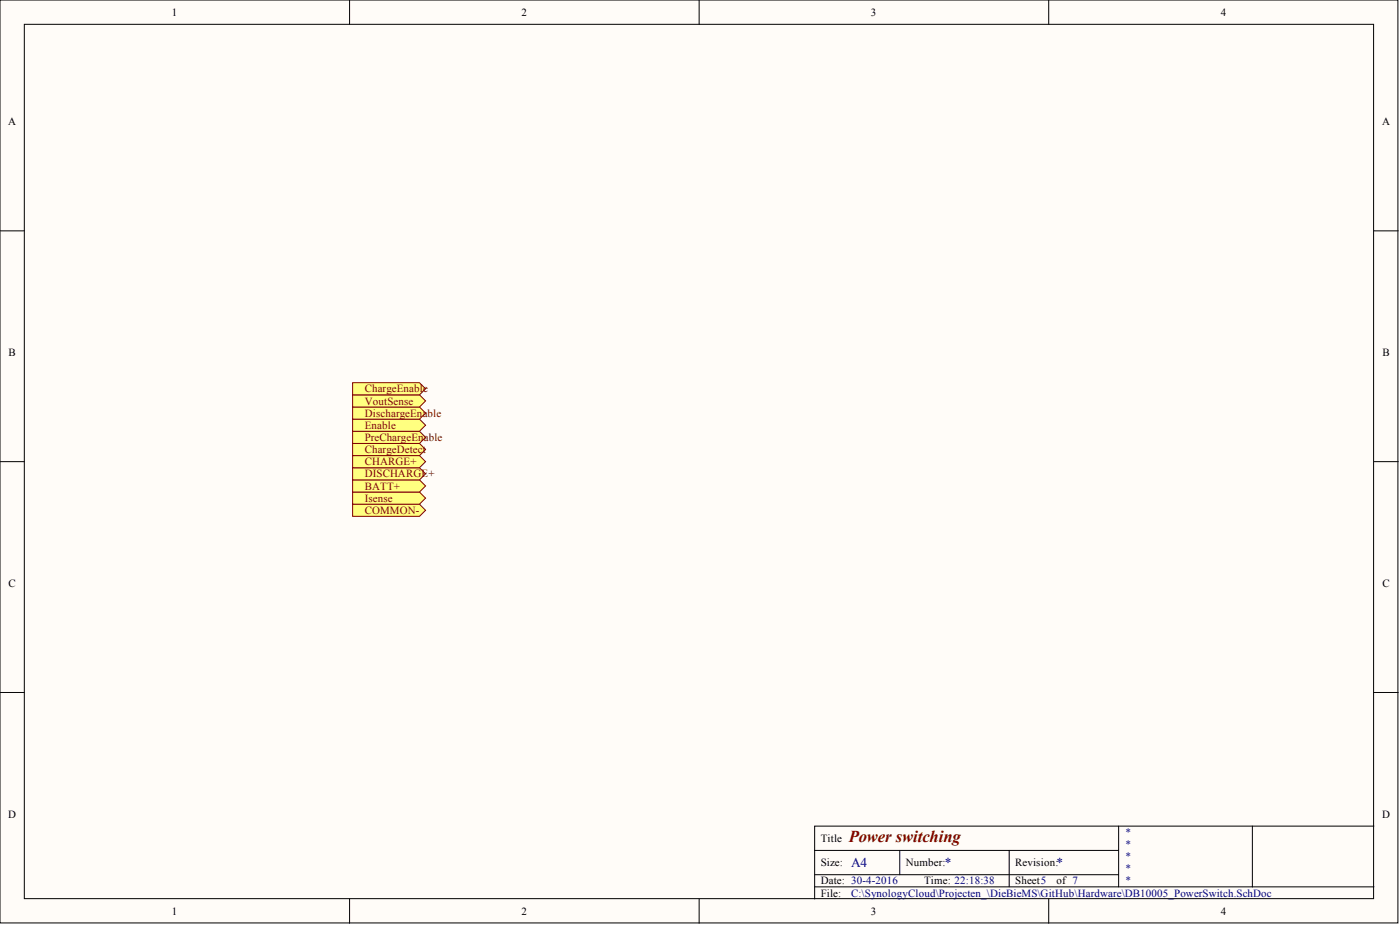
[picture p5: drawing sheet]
<svg xmlns="http://www.w3.org/2000/svg" width="292mm" height="193mm" viewBox="0 0 292 193" stroke-linecap="round" stroke-linejoin="round" font-family="sans-serif">
<g fill="#fffcf8" stroke="#000" stroke-width=".21">
<path d="M0 0h291.7v192.5h-291.7z"/>
<path d="M5.1 5.1h281.5v182.4h-281.5z"/>
</g>
<g fill="none" stroke="#000" stroke-width=".21">
<path d="M72.9 0v5.1M145.9 0v5.1M218.8 0v5.1M0 48.2h5.1M286.7 48.2h5M0 96.3h5.1M286.7 96.3h5M0 144.5h5.1M286.7 144.5h5M170 177.4h63.4M187.7 177.4v5.1M210.6 177.4v7.6"/>
<path d="M233.4 172.3v12.7M261.3 172.3h-91.3v15.2M286.7 172.3h-25.4v12.7M72.9 187.5v5.1M145.9 187.5v5.1M170 185h116.7M170 182.5h63.4M218.8 187.5v5.1"/>
</g>
<g fill="#ffff80" stroke="#800000" stroke-width=".21">
<path d="M73.6 105.2h13.9l1.3 1.2-1.3 1.3h-13.9z" fill-rule="evenodd"/>
<path d="M73.6 102.6h13.9l1.3 1.3-1.3 1.3h-13.9z" fill-rule="evenodd"/>
<path d="M73.6 100.1h13.9l1.3 1.3-1.3 1.2h-13.9z" fill-rule="evenodd"/>
<path d="M73.6 97.6h13.9l1.3 1.2-1.3 1.3h-13.9z" fill-rule="evenodd"/>
<path d="M73.6 95h13.9l1.3 1.3-1.3 1.3h-13.9z" fill-rule="evenodd"/>
<path d="M73.6 92.5h13.9l1.3 1.3-1.3 1.2h-13.9z" fill-rule="evenodd"/>
<path d="M73.6 90h13.9l1.3 1.2-1.3 1.3h-13.9z" fill-rule="evenodd"/>
<path d="M73.6 87.4h13.9l1.3 1.3-1.3 1.3h-13.9z" fill-rule="evenodd"/>
<path d="M73.6 84.9h13.9l1.3 1.3-1.3 1.2h-13.9z" fill-rule="evenodd"/>
<path d="M73.6 82.4h13.9l1.3 1.2-1.3 1.3h-13.9z" fill-rule="evenodd"/>
<path d="M73.6 79.8h13.9l1.3 1.3-1.3 1.3h-13.9z" fill-rule="evenodd"/>
</g>
<text font-size="3.5" fill="#800000" x="177.1" y="175.6">Power switching</text>
<g font-size="2.8" fill="#000080">
<text x="177.6" y="180.9">A4</text>
<text x="197.1" y="180.9">*</text>
<text x="220.5" y="180.9">*</text>
</g>
<g font-size="2.3">
<text x="35.9" y="3.3">1</text>
<text x="108.8" y="3.3">2</text>
<text x="181.7" y="3.3">3</text>
<text x="254.7" y="3.3">4</text>
<text x="1.7" y="26.1">A</text>
<text x="288.4" y="26.1">A</text>
<text x="1.8" y="74.3">B</text>
<text x="288.4" y="74.3">B</text>
<text x="1.8" y="122.4">C</text>
<text x="288.4" y="122.4">C</text>
<text x="1.7" y="170.6">D</text>
<text x="288.4" y="170.6">D</text>
<text x="171.2" y="175.6">Title</text>
<text x="171.2" y="180.7">Size:</text>
<text x="171.2" y="184.5">Date: 30-4-2016</text>
<text x="189" y="180.7">Number:</text>
<text x="192.8" y="184.5">Time: 22:18:38</text>
<text x="211.8" y="180.7">Revision:</text>
<text x="211.8" y="184.5">Sheet5</text>
<text x="220.5" y="184.5">of 7</text>
<text x="35.9" y="190.8">1</text>
<text x="108.8" y="190.8">2</text>
<text x="171.2" y="187">File:</text>
<text x="181.7" y="190.8">3</text>
<text x="254.7" y="190.8">4</text>
</g>
<g font-size="2.3" fill="#800000">
<text x="76.1" y="81.9">ChargeEnable</text>
<text x="76.1" y="89.5">Enable</text>
<text x="76.1" y="86.9">DischargeEnable</text>
<text x="76.1" y="84.4">VoutSense</text>
<text x="76.1" y="94.5">ChargeDetect</text>
<text x="76.1" y="92">PreChargeEnable</text>
<text x="76.1" y="99.6">DISCHARGE+</text>
<text x="76.1" y="97.1">CHARGE+</text>
<text x="76.1" y="107.2">COMMON-</text>
<text x="76.1" y="104.7">Isense</text>
<text x="76.1" y="102.1">BATT+</text>
</g>
<g font-size="2.3" fill="#000080">
<text x="234.7" y="174.4">*</text>
<text x="234.7" y="176.9">*</text>
<text x="234.7" y="179.4">*</text>
<text x="234.7" y="182">*</text>
<text x="234.7" y="184.5">*</text>
<text x="177.6" y="187">C:\SynologyCloud\Projecten_\DieBieMS\GitHub\Hardware\DB10005_PowerSwitch.SchDoc</text>
</g>
</svg>
